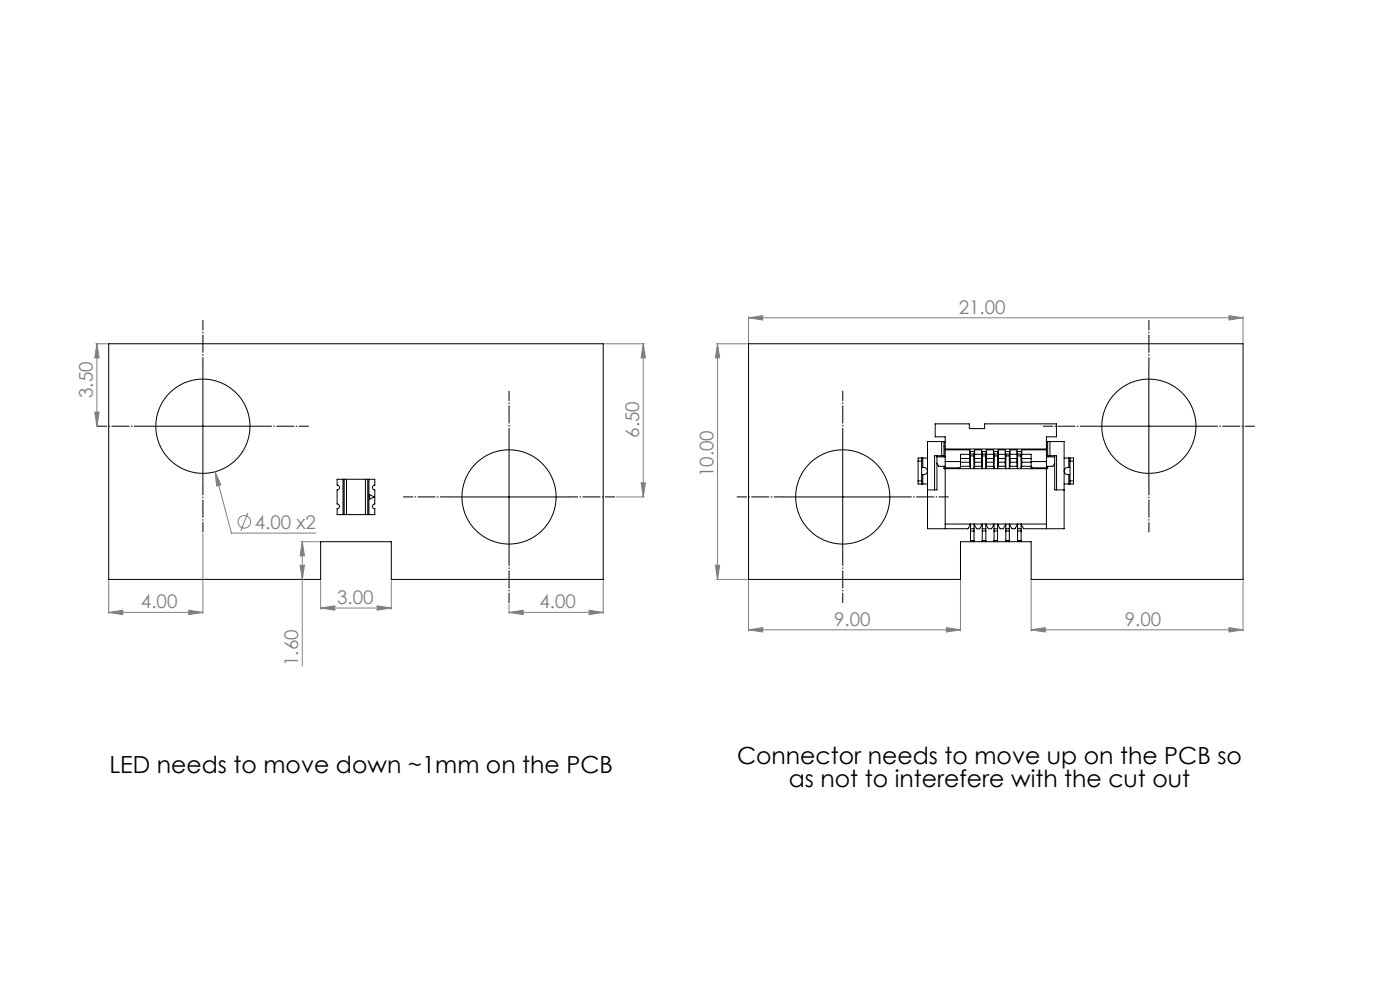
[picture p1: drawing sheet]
<svg xmlns="http://www.w3.org/2000/svg" width="1189mm" height="841mm" viewBox="0 0 1189 841" stroke-linecap="round" stroke-linejoin="round" font-family="sans-serif">
<g fill="none" stroke="#000" stroke-width=".85">
<path d="M92 292h420v200h-180v-32h-60v32h-180zM636 292h420v200h-180v-32h-60v32h-180zM172 312v100M976 312v100M122 362h100M432 372v100M716 372v100M800 375v12M802 375v13M802 379h1M802 375h1M803 375h-15v74h34l2-4"/>
<path d="M889 375h15v74h-35l-2-4M889 379h1M889 375h1M890 375v13M892 375v12M926 362h100M780 391h3M780 391v17M783 389v2M783 389h-3v2M783 389h1M783 391v17"/>
<path d="M783 397h1M784 397a3 3 0 0 1 4 3 3 3 0 0 1-4 3M784 389h4M784 389v8M796 393l1 3h6M796 387v29h-8M796 388h7M802 396v2h88v-2M802 387h-8v29M803 392v5h13v-5M803 392v-21h-9v-11h29v4h13v-4h61v11h-8v21M803 398v51"/>
<path d="M803 381h86M803 382h21v14M803 392h13M815 397v1M816 389h8M816 396h8M816 392h8M824 386h-8v6M824 383h4M824 394h.1M824 390h.1M824 391h.1"/>
<path d="M824 383v7M824 396v2M824 387v-2h3v2M824 387v11M824 387h3M827 387v11M827 396h7M827 394h1M827 390h1M827 391h1M827 383v7M827 396v2"/>
<path d="M828 396v-14h6v14M828 386h6M828 389h6M828 392h6M834 383h4M834 394h.1M834 390h.1M834 391h.1M834 383v7M834 396v2M834 387v-2h3v2M834 387v11"/>
<path d="M834 387h3M837 387v11M837 396h7M837 394h1M837 390h1M837 391h1M837 383v7M837 396v2M838 396v-14h6v14M838 386h6M838 389h6M838 392h6"/>
<path d="M844 383h4M844 394h.1M844 390h.1M844 391h.1M844 383v7M844 396v2M844 387v-2h3v2M844 387v11M844 387h3M847 387v11M847 396h7M847 394h1"/>
<path d="M847 390h1M847 391h1M847 383v7M847 396v2M848 396v-14h6v14M848 386h6M848 389h6M848 392h6M854 383h4M854 394h.1M854 390h.1M854 391h.1"/>
<path d="M854 383v7M854 396v2M854 387v-2h3v2M854 387v11M854 387h3M857 387v11M857 396h7M857 394h1M857 390h1M857 391h1M857 383v7M857 396v2"/>
<path d="M858 396v-14h6v14M858 386h6M858 389h6M858 392h6M864 383h4M864 394h.1M864 390h.1M864 391h.1M864 383v7M864 396v2M864 387v-2h3v2M864 387v11"/>
<path d="M864 387h3M867 387v11M867 396h9M867 394h1M867 390h1M867 391h1M867 383v7M867 396v2M868 386h8v6M868 389h8M868 392h8M876 392v5h13v-5"/>
<path d="M876 392h13M877 397v1M889 398v51M889 382h-21v14M889 388h7M890 387h7v29M896 393l-2 3h-5M896 387v29h8M904 389h4M908 397h1M908 389h1M908 397a3 3 0 0 0-4 3 3 3 0 0 0 4 3"/>
<path d="M908 389v8M909 389v2M909 389h3v2M909 391v17M909 391h3M912 391v17M291 407v30M292 407h2M292 407h-6v5a2 2 0 0 1 2 2 2 2 0 0 1-2 2v12a2 2 0 0 1 2 2 2 2 0 0 1-2 2v5h6M292 407v30M294 407v30M294 407h16"/>
<path d="M310 407h2M310 407v30M312 407h6v5a2 2 0 0 0-2 2 2 2 0 0 0 2 2v12a2 2 0 0 0-2 2 2 2 0 0 0 2 2v5h-6M312 407v30M313 407v30M314 420l4 2-4 2zM780 408v3h3M780 408h3M783 408v3M783 411h1M783 403h1M784 411h4"/>
<path d="M784 403v8M904 411h4M908 403h1M908 411h1M908 403v8M909 408v3M909 408h3M912 408v3h-3M292 437h2M294 437h16M310 437h2M382 422h100"/>
<path d="M666 422h100M803 445h86M824 449v2M824 449h3M824 445v4M824 451v9M824 451h3M824 459h3M827 449v2M827 445v4M827 451v9M827 445l2 4h3l2-4"/>
<path d="M834 449v2M834 449h3M834 445v4M834 451v9M834 451h3M834 459h3M837 449v2M837 445v4M837 451v9M837 445l2 4h3l2-4M844 449v2M844 449h3"/>
<path d="M844 445v4M844 451v9M844 451h3M844 459h3M847 449v2M847 445v4M847 451v9M847 445l2 4h3l2-4M854 449v2M854 449h3M854 445v4M854 451v9"/>
<path d="M854 451h3M854 459h3M857 449v2M857 445v4M857 451v9M857 445l2 4h3l2-4M864 449v2M864 449h3M864 445v4M864 451v9M864 451h3M864 459h3"/>
<path d="M867 449v2M867 445v4M867 451v9"/>
<circle cx="172" cy="362" r="40"/>
<circle cx="976" cy="362" r="40"/>
<circle cx="432" cy="422" r="40"/>
<circle cx="716" cy="422" r="40"/>
</g>
<g fill="none" stroke="#808080" stroke-width=".85">
<path d="M636 270l12-2v4zM636 269v22M636 270h420M1044 268l12 2-12 2zM1056 269v22M81 292h10M82 292v70M82 292l2 12h-4zM513 292h34M546 292v130M546 292l2 12h-4zM608 292h27"/>
<path d="M609 292v200M609 292l2 12h-3zM80 350h4l-2 12zM183 400l5 11-4 1zM183 400l14 52h71M544 410h4l-2 12zM211 435l-7 16M523 422h24M172 453v68M256 460h15M257 460v105M257 460l2 12h-4z"/>
<path d="M255 480h4l-2 12zM608 480h3l-2 12zM92 493v28M272 493v24M332 493v24M512 493v28M608 492h27M636 493v42M816 493v42M876 493v42M1056 493v42M92 520l12-2v4z"/>
<path d="M92 520h80M160 518l12 2-12 2zM272 516l12-2v4zM272 516h60M320 514l12 2-12 2zM432 520l12-2v4zM432 520h80M432 513v8M500 518l12 2-12 2zM636 535l12-2v3zM636 535h180M804 533l12 2-12 1z"/>
<path d="M876 535l12-2v3zM876 535h180M1044 533l12 2-12 1z"/>
<circle cx="207" cy="443" r="5"/>
</g>
<g fill="none" stroke="#000" stroke-width=".85" stroke-dasharray="15.2 1.3 1.3 1.3" stroke-dashoffset="6.7" stroke-linecap="butt">
<path d="M172 312v-40M976 312v-40M122 362h-40M222 362h40M432 372v-40M716 372v-40M926 362h-40M1026 362h40M172 412v40M976 412v40M382 422h-40M482 422h40"/>
<path d="M666 422h-40M766 422h40M432 472v40M716 472v40"/>
</g>
<g fill="#808080">
<path d="M320 514l12 2-12 2zM272 516l12-2v4zM804 533l12 2-12 1zM636 535l12-2v3zM1044 533l12 2-12 1zM876 535l12-2v3z"/>
<path d="M183 400l1 12 4-1zM636 270l12-2v4zM1044 268l12 2-12 2z"/>
<path d="M160 518l12 2-12 2zM92 520l12-2v4z"/>
<path d="M80 350h4l-2 12zM82 292l2 12h-4zM544 410h4l-2 12zM546 292l2 12h-4z"/>
<path d="M257 460l2 12h-4zM255 480h4l-2 12zM609 292l2 12h-3zM608 480h3l-2 12z"/>
<path d="M432 520l12-2v4zM500 518l12 2-12 2z"/>
</g>
<g font-size="20">
<text x="626" y="649">Connector needs to move up on the PCB so</text>
<text x="93" y="656">LED needs to move down ~1mm on the PCB</text>
<text x="670" y="668">as not to interefere with the cut out</text>
</g>
<g font-size="16" fill="#808080">
<text x="814" y="266">21.00</text>
<text x="79" y="338" transform="rotate(-90 79 338)">3.50</text>
<text x="543" y="371" transform="rotate(-90 543 371)">6.50</text>
<text x="606" y="405" transform="rotate(-90 606 405)">10.00</text>
<text x="216" y="449">4.00 x2</text>
<text x="286" y="513">3.00</text>
<text x="120" y="516">4.00</text>
<text x="458" y="516">4.00</text>
<text x="708" y="531">9.00</text>
<text x="955" y="531">9.00</text>
<text x="253" y="565" transform="rotate(-90 253 565)">1.60</text>
</g>
</svg>
